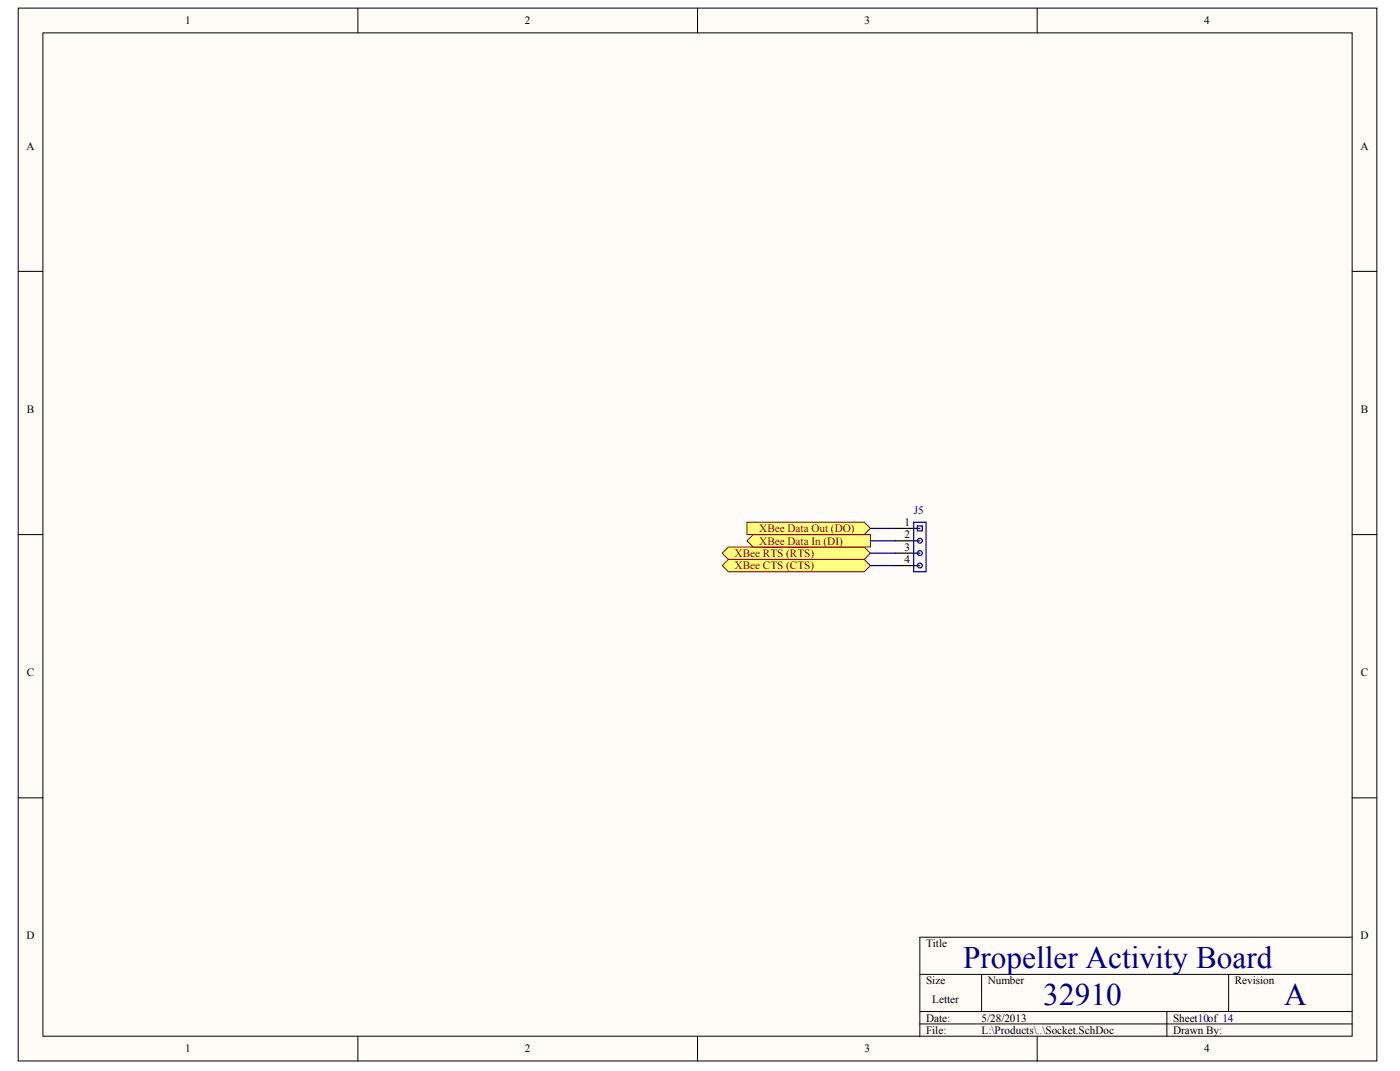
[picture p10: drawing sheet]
<svg xmlns="http://www.w3.org/2000/svg" width="271mm" height="207mm" viewBox="0 0 271 207" stroke-linecap="round" stroke-linejoin="round" font-family="sans-serif">
<g fill="#fffcf8" stroke="#000" stroke-width=".19">
<path d="M3.5 1.6h263v203.5h-263z"/>
<path d="M8.3 6.4h253.4v194h-253.4z"/>
</g>
<g fill="none" stroke="#000" stroke-width=".19">
<path d="M69.3 1.6v4.8M135 1.6v4.8M200.7 1.6v4.8M3.5 52.5h4.8M261.7 52.5h4.8M3.5 103.4h4.8M261.7 103.4h4.8M3.5 154.3h4.8M261.7 154.3h4.8M178 188.4h83.7M178 195.6h83.7M178 198h83.7"/>
<path d="M190 188.4v7.2M225.8 195.6v4.8M237.8 188.4v7.2M261.7 181.2h-83.7v19.2M69.3 200.4v4.8M135 200.4v4.8M200.7 200.4v4.8"/>
</g>
<path d="M141 108.2h26.3l1.2 1.2-1.2 1.2h-26.3l-1.2-1.2z" fill-rule="evenodd" fill="#ffff80" stroke="#800000" stroke-width=".19"/>
<path d="M147.5 108.2h3.8M152.6 108.2h3.9" fill="none" stroke="#800000" stroke-width=".24"/>
<path d="M141 105.8h26.3l1.2 1.2-1.2 1.2h-26.3l-1.2-1.2z" fill-rule="evenodd" fill="#ffff80" stroke="#800000" stroke-width=".19"/>
<path d="M147.5 105.8h3.8M152.6 105.8h3.9" fill="none" stroke="#800000" stroke-width=".24"/>
<g fill="#ffff80" stroke="#800000" stroke-width=".19">
<path d="M145.7 103.4h22.8v2.4h-22.8l-1.2-1.2z" fill-rule="evenodd"/>
<path d="M144.5 101h22.8l1.2 1.2-1.2 1.2h-22.8z" fill-rule="evenodd"/>
</g>
<path d="M168.5 102.2h4.7M168.5 104.6h4.7M168.5 109.4h4.7M168.5 107h4.7" fill="none" stroke="#000080" stroke-width=".24"/>
<path d="M173.2 102.2h4.8M173.2 104.6h4.8M173.2 107h4.8M173.2 109.4h4.8" fill="none" stroke="#000" stroke-width=".24"/>
<g fill="none" stroke="#00f" stroke-width=".24">
<path d="M176.8 101h2.4v9.6h-2.4zM177.5 101.7h1v.9h-1z"/>
<circle cx="178" cy="109.3" r=".47"/>
<circle cx="178" cy="106.9" r=".47"/>
<circle cx="178" cy="104.6" r=".47"/>
</g>
<g font-size="6.1" fill="#000080">
<text x="186.4" y="187.1">Propeller Activity Board</text>
<text x="201.9" y="194.3">32910</text>
<text x="248.5" y="194.3">A</text>
</g>
<g font-size="2.2">
<text x="35.8" y="4.7">1</text>
<text x="101.6" y="4.7">2</text>
<text x="167.3" y="4.7">3</text>
<text x="233" y="4.7">4</text>
<text x="5.1" y="29">A</text>
<text x="263.3" y="29">A</text>
<text x="5.2" y="79.8">B</text>
<text x="263.3" y="79.8">B</text>
<text x="175" y="101.7">1</text>
<text x="175" y="104.1">2</text>
<text x="175" y="106.5">3</text>
<text x="175" y="108.9">4</text>
<text x="5.2" y="130.7">C</text>
<text x="263.3" y="130.7">C</text>
<text x="5.1" y="181.7">D</text>
<text x="179.2" y="183.1">Title</text>
<text x="263.3" y="181.7">D</text>
<text x="179.2" y="190.3">Size</text>
<text x="191.2" y="190.3">Number</text>
<text x="239" y="190.3">Revision</text>
<text x="179.2" y="197.5">Date:</text>
<text x="180.4" y="193.9">Letter</text>
<text x="190" y="197.5">5/28/2013</text>
<text x="227" y="197.5">Sheet10of 14</text>
<text x="35.8" y="203.5">1</text>
<text x="101.6" y="203.5">2</text>
<text x="167.3" y="203.5">3</text>
<text x="179.2" y="199.9">File:</text>
<text x="190" y="199.9">L:\Products\..\Socket.SchDoc</text>
<text x="227" y="199.9">Drawn By:</text>
<text x="233" y="203.5">4</text>
</g>
<text font-size="2.2" fill="#000080" x="176.8" y="99.3">J5</text>
<g font-size="2.2" fill="#800000">
<text x="142.2" y="107.7">XBee RTS (RTS)</text>
<text x="146.9" y="105.3">XBee Data In (DI)</text>
<text x="146.9" y="102.9">XBee Data Out (DO)</text>
<text x="142.2" y="110.1">XBee CTS (CTS)</text>
</g>
</svg>
